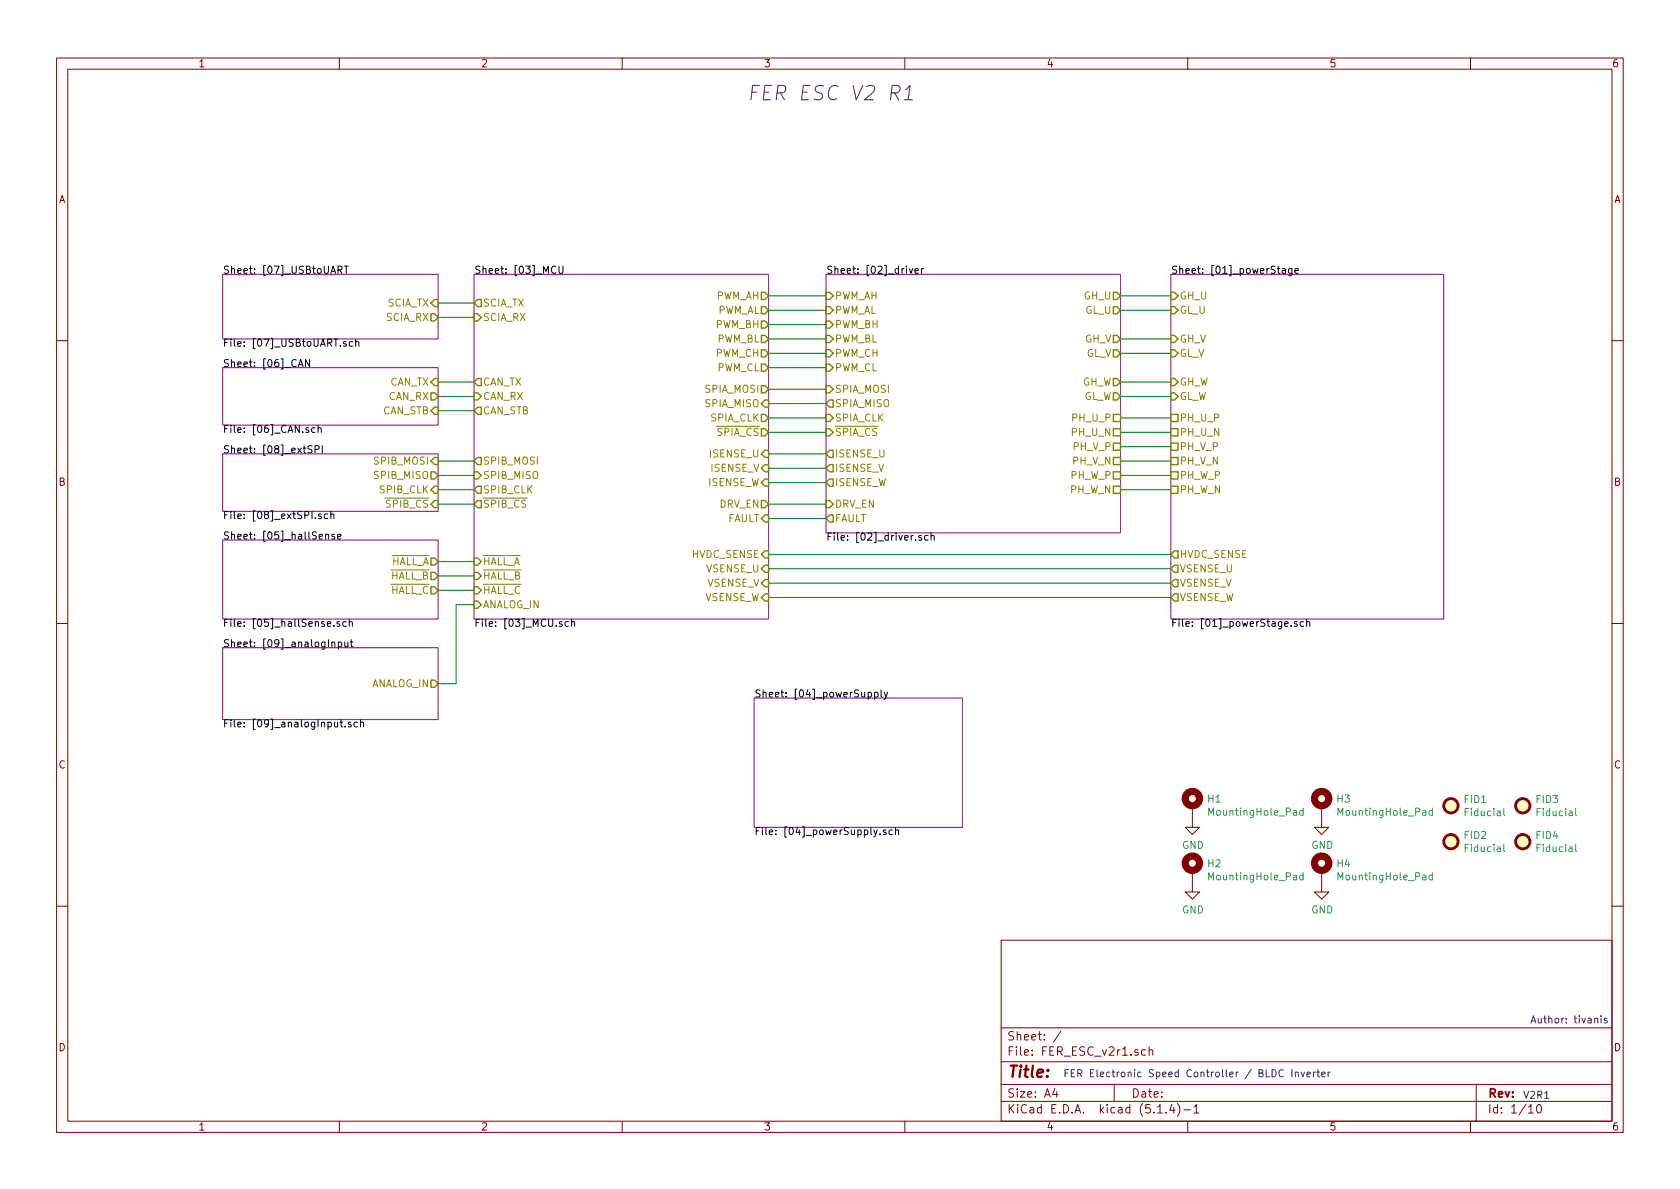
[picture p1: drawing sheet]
EESchema Schematic File Version 4
LIBS:FER_ESC_v2r1-cache
EELAYER 30 0
EELAYER END
$Descr A4 11693 8268
encoding utf-8
Sheet 1 10
Title ""
Date ""
Rev ""
Comp ""
Comment1 ""
Comment2 ""
Comment3 ""
Comment4 ""
$EndDescr
$Sheet
S 8150 1900 1900 2400
U 5F5A85EE
F0 "[01]_powerStage" 50
F1 "[01]_powerStage.sch" 50
F2 "GH_U" I L 8150 2050 50 
F3 "GL_U" I L 8150 2150 50 
F4 "GL_V" I L 8150 2450 50 
F5 "GH_V" I L 8150 2350 50 
F6 "GH_W" I L 8150 2650 50 
F7 "GL_W" I L 8150 2750 50 
F8 "PH_U_N" U L 8150 3000 50 
F9 "PH_V_N" U L 8150 3200 50 
F10 "PH_W_N" U L 8150 3400 50 
F11 "PH_U_P" U L 8150 2900 50 
F12 "PH_V_P" U L 8150 3100 50 
F13 "PH_W_P" U L 8150 3300 50 
F14 "HVDC_SENSE" O L 8150 3850 50 
F15 "VSENSE_U" O L 8150 3950 50 
F16 "VSENSE_V" O L 8150 4050 50 
F17 "VSENSE_W" O L 8150 4150 50 
$EndSheet
$Sheet
S 5250 4850 1450 900 
U 5F5B26F5
F0 "[04]_powerSupply" 50
F1 "[04]_powerSupply.sch" 50
$EndSheet
$Sheet
S 1550 3750 1500 550 
U 5F5B2AC5
F0 "[05]_hallSense" 50
F1 "[05]_hallSense.sch" 50
F2 "~HALL_A" O R 3050 3900 50 
F3 "~HALL_B" O R 3050 4000 50 
F4 "~HALL_C" O R 3050 4100 50 
$EndSheet
$Sheet
S 1550 2550 1500 400 
U 5F5B2CEA
F0 "[06]_CAN" 50
F1 "[06]_CAN.sch" 50
F2 "CAN_TX" I R 3050 2650 50 
F3 "CAN_RX" O R 3050 2750 50 
F4 "CAN_STB" I R 3050 2850 50 
$EndSheet
Text Notes 5200 700  0    100  Italic 0
FER ESC V2 R1
$Sheet
S 1550 1900 1500 450 
U 5F7DE336
F0 "[07]_USBtoUART" 50
F1 "[07]_USBtoUART.sch" 50
F2 "SCIA_TX" I R 3050 2100 50 
F3 "SCIA_RX" O R 3050 2200 50 
$EndSheet
Wire Wire Line
	5350 3500 5750 3500
Wire Wire Line
	5750 3600 5350 3600
Wire Wire Line
	5350 3350 5750 3350
Wire Wire Line
	5750 3250 5350 3250
Wire Wire Line
	5350 3150 5750 3150
Wire Wire Line
	5750 3000 5350 3000
Wire Wire Line
	5350 2900 5750 2900
Wire Wire Line
	5750 2800 5350 2800
Wire Wire Line
	5350 2700 5750 2700
Wire Wire Line
	5750 2550 5350 2550
Wire Wire Line
	5350 2450 5750 2450
Wire Wire Line
	5750 2350 5350 2350
Wire Wire Line
	5350 2250 5750 2250
Wire Wire Line
	5750 2150 5350 2150
Wire Wire Line
	5350 2050 5750 2050
Wire Wire Line
	5350 3850 8150 3850
Wire Wire Line
	5350 3950 8150 3950
Wire Wire Line
	5350 4050 8150 4050
Wire Wire Line
	5350 4150 8150 4150
Wire Wire Line
	7800 2050 8150 2050
Wire Wire Line
	7800 2150 8150 2150
Wire Wire Line
	7800 2350 8150 2350
Wire Wire Line
	8150 2450 7800 2450
Wire Wire Line
	7800 2650 8150 2650
Wire Wire Line
	8150 2750 7800 2750
Wire Wire Line
	7800 2900 8150 2900
Wire Wire Line
	7800 3000 8150 3000
Wire Wire Line
	8150 3100 7800 3100
Wire Wire Line
	7800 3200 8150 3200
Wire Wire Line
	8150 3300 7800 3300
Wire Wire Line
	7800 3400 8150 3400
Wire Wire Line
	3300 2100 3050 2100
Wire Wire Line
	3300 2200 3050 2200
Text Notes 10600 7650 0    50   ~ 0
V2R1
Text Notes 7400 7500 0    50   ~ 0
FER Electronic Speed Controller / BLDC Inverter
Wire Wire Line
	3050 3900 3300 3900
Wire Wire Line
	3300 4000 3050 4000
Wire Wire Line
	3050 4100 3300 4100
Wire Wire Line
	3050 2650 3300 2650
Wire Wire Line
	3300 2750 3050 2750
Wire Wire Line
	3050 2850 3300 2850
$Sheet
S 1550 3150 1500 400 
U 5F78B8C7
F0 "[08]_extSPI" 50
F1 "[08]_extSPI.sch" 50
F2 "SPIB_MOSI" I R 3050 3200 50 
F3 "SPIB_MISO" O R 3050 3300 50 
F4 "SPIB_CLK" I R 3050 3400 50 
F5 "~SPIB_CS" I R 3050 3500 50 
$EndSheet
Wire Wire Line
	3300 3200 3050 3200
Wire Wire Line
	3300 3300 3050 3300
Wire Wire Line
	3300 3400 3050 3400
Wire Wire Line
	3300 3500 3050 3500
$Comp
L Mechanical:Fiducial FID1
U 1 1
P 10100 5600
F 0 "FID1" H 10185 5646 50  0000 L CNN
F 1 "Fiducial" H 10185 5555 50  0000 L CNN
F 2 "Fiducial:Fiducial_0.5mm_Mask1.5mm" H 10100 5600 50  0001 C CNN
F 3 "~" H 10100 5600 50  0001 C CNN
	1    10100 5600
	1    0    0    -1  
$EndComp
$Comp
L Mechanical:Fiducial FID3
U 1 1
P 10600 5600
F 0 "FID3" H 10685 5646 50  0000 L CNN
F 1 "Fiducial" H 10685 5555 50  0000 L CNN
F 2 "Fiducial:Fiducial_0.5mm_Mask1.5mm" H 10600 5600 50  0001 C CNN
F 3 "~" H 10600 5600 50  0001 C CNN
	1    10600 5600
	1    0    0    -1  
$EndComp
$Comp
L Mechanical:Fiducial FID2
U 1 1
P 10100 5850
F 0 "FID2" H 10185 5896 50  0000 L CNN
F 1 "Fiducial" H 10185 5805 50  0000 L CNN
F 2 "Fiducial:Fiducial_0.5mm_Mask1.5mm" H 10100 5850 50  0001 C CNN
F 3 "~" H 10100 5850 50  0001 C CNN
	1    10100 5850
	1    0    0    -1  
$EndComp
$Comp
L Mechanical:Fiducial FID4
U 1 1
P 10600 5850
F 0 "FID4" H 10685 5896 50  0000 L CNN
F 1 "Fiducial" H 10685 5805 50  0000 L CNN
F 2 "Fiducial:Fiducial_0.5mm_Mask1.5mm" H 10600 5850 50  0001 C CNN
F 3 "~" H 10600 5850 50  0001 C CNN
	1    10600 5850
	1    0    0    -1  
$EndComp
$Comp
L power:GND #PWR04
U 1 1
P 9200 6150
F 0 "#PWR04" H 9200 5900 50  0001 C CNN
F 1 "GND" H 9205 5977 50  0000 C CNN
F 2 "" H 9200 6150 50  0001 C CNN
F 3 "" H 9200 6150 50  0001 C CNN
	1    9200 6150
	1    0    0    -1  
$EndComp
$Comp
L power:GND #PWR01
U 1 1
P 8300 5700
F 0 "#PWR01" H 8300 5450 50  0001 C CNN
F 1 "GND" H 8305 5527 50  0000 C CNN
F 2 "" H 8300 5700 50  0001 C CNN
F 3 "" H 8300 5700 50  0001 C CNN
	1    8300 5700
	1    0    0    -1  
$EndComp
$Comp
L power:GND #PWR02
U 1 1
P 8300 6150
F 0 "#PWR02" H 8300 5900 50  0001 C CNN
F 1 "GND" H 8305 5977 50  0000 C CNN
F 2 "" H 8300 6150 50  0001 C CNN
F 3 "" H 8300 6150 50  0001 C CNN
	1    8300 6150
	1    0    0    -1  
$EndComp
$Comp
L Mechanical:MountingHole_Pad H4
U 1 1
P 9200 6050
F 0 "H4" H 9300 6099 50  0000 L CNN
F 1 "MountingHole_Pad" H 9300 6008 50  0000 L CNN
F 2 "MountingHole:MountingHole_3.2mm_M3_DIN965_Pad" H 9200 6050 50  0001 C CNN
F 3 "~" H 9200 6050 50  0001 C CNN
	1    9200 6050
	1    0    0    -1  
$EndComp
$Comp
L Mechanical:MountingHole_Pad H2
U 1 1
P 8300 6050
F 0 "H2" H 8400 6099 50  0000 L CNN
F 1 "MountingHole_Pad" H 8400 6008 50  0000 L CNN
F 2 "MountingHole:MountingHole_3.2mm_M3_DIN965_Pad" H 8300 6050 50  0001 C CNN
F 3 "~" H 8300 6050 50  0001 C CNN
	1    8300 6050
	1    0    0    -1  
$EndComp
$Comp
L power:GND #PWR03
U 1 1
P 9200 5700
F 0 "#PWR03" H 9200 5450 50  0001 C CNN
F 1 "GND" H 9205 5527 50  0000 C CNN
F 2 "" H 9200 5700 50  0001 C CNN
F 3 "" H 9200 5700 50  0001 C CNN
	1    9200 5700
	1    0    0    -1  
$EndComp
$Comp
L Mechanical:MountingHole_Pad H3
U 1 1
P 9200 5600
F 0 "H3" H 9300 5649 50  0000 L CNN
F 1 "MountingHole_Pad" H 9300 5558 50  0000 L CNN
F 2 "MountingHole:MountingHole_3.2mm_M3_DIN965_Pad" H 9200 5600 50  0001 C CNN
F 3 "~" H 9200 5600 50  0001 C CNN
	1    9200 5600
	1    0    0    -1  
$EndComp
$Comp
L Mechanical:MountingHole_Pad H1
U 1 1
P 8300 5600
F 0 "H1" H 8400 5649 50  0000 L CNN
F 1 "MountingHole_Pad" H 8400 5558 50  0000 L CNN
F 2 "MountingHole:MountingHole_3.2mm_M3_DIN965_Pad" H 8300 5600 50  0001 C CNN
F 3 "~" H 8300 5600 50  0001 C CNN
	1    8300 5600
	1    0    0    -1  
$EndComp
$Sheet
S 5750 1900 2050 1800
U 5F5B235F
F0 "[02]_driver" 50
F1 "[02]_driver.sch" 50
F2 "DRV_EN" I L 5750 3500 50 
F3 "PWM_AH" I L 5750 2050 50 
F4 "PWM_AL" I L 5750 2150 50 
F5 "PWM_BH" I L 5750 2250 50 
F6 "PWM_BL" I L 5750 2350 50 
F7 "PWM_CH" I L 5750 2450 50 
F8 "PWM_CL" I L 5750 2550 50 
F9 "GH_U" O R 7800 2050 50 
F10 "GL_U" O R 7800 2150 50 
F11 "GH_V" O R 7800 2350 50 
F12 "GL_V" O R 7800 2450 50 
F13 "GH_W" O R 7800 2650 50 
F14 "GL_W" O R 7800 2750 50 
F15 "PH_U_P" U R 7800 2900 50 
F16 "PH_U_N" U R 7800 3000 50 
F17 "PH_V_P" U R 7800 3100 50 
F18 "PH_W_P" U R 7800 3300 50 
F19 "PH_V_N" U R 7800 3200 50 
F20 "PH_W_N" U R 7800 3400 50 
F21 "FAULT" O L 5750 3600 50 
F22 "SPIA_MISO" O L 5750 2800 50 
F23 "SPIA_MOSI" I L 5750 2700 50 
F24 "SPIA_CLK" I L 5750 2900 50 
F25 "~SPIA_CS" I L 5750 3000 50 
F26 "ISENSE_U" O L 5750 3150 50 
F27 "ISENSE_V" O L 5750 3250 50 
F28 "ISENSE_W" O L 5750 3350 50 
$EndSheet
$Sheet
S 1550 4500 1500 500 
U 5F8B119C
F0 "[09]_analogInput" 50
F1 "[09]_analogInput.sch" 50
F2 "ANALOG_IN" O R 3050 4750 50 
$EndSheet
Wire Wire Line
	3300 4200 3175 4200
Wire Wire Line
	3175 4200 3175 4750
Wire Wire Line
	3175 4750 3050 4750
$Sheet
S 3300 1900 2050 2400
U 5F5B252D
F0 "[03]_MCU" 50
F1 "[03]_MCU.sch" 50
F2 "PWM_AH" O R 5350 2050 50 
F3 "PWM_AL" O R 5350 2150 50 
F4 "PWM_BL" O R 5350 2350 50 
F5 "PWM_BH" O R 5350 2250 50 
F6 "PWM_CH" O R 5350 2450 50 
F7 "PWM_CL" O R 5350 2550 50 
F8 "SCIA_TX" O L 3300 2100 50 
F9 "SCIA_RX" I L 3300 2200 50 
F10 "CAN_RX" I L 3300 2750 50 
F11 "CAN_TX" O L 3300 2650 50 
F12 "CAN_STB" O L 3300 2850 50 
F13 "HVDC_SENSE" I R 5350 3850 50 
F14 "DRV_EN" O R 5350 3500 50 
F15 "FAULT" I R 5350 3600 50 
F16 "SPIA_MOSI" O R 5350 2700 50 
F17 "SPIA_MISO" I R 5350 2800 50 
F18 "SPIA_CLK" O R 5350 2900 50 
F19 "SPIB_MOSI" O L 3300 3200 50 
F20 "SPIB_MISO" I L 3300 3300 50 
F21 "SPIB_CLK" O L 3300 3400 50 
F22 "~SPIB_CS" O L 3300 3500 50 
F23 "~SPIA_CS" O R 5350 3000 50 
F24 "VSENSE_V" I R 5350 4050 50 
F25 "ISENSE_W" I R 5350 3350 50 
F26 "ISENSE_V" I R 5350 3250 50 
F27 "VSENSE_W" I R 5350 4150 50 
F28 "ISENSE_U" I R 5350 3150 50 
F29 "VSENSE_U" I R 5350 3950 50 
F30 "ANALOG_IN" I L 3300 4200 50 
F31 "~HALL_B" I L 3300 4000 50 
F32 "~HALL_C" I L 3300 4100 50 
F33 "~HALL_A" I L 3300 3900 50 
$EndSheet
Text Notes 10650 7125 0    50   ~ 0
Author: tivanis
$EndSCHEMATC
